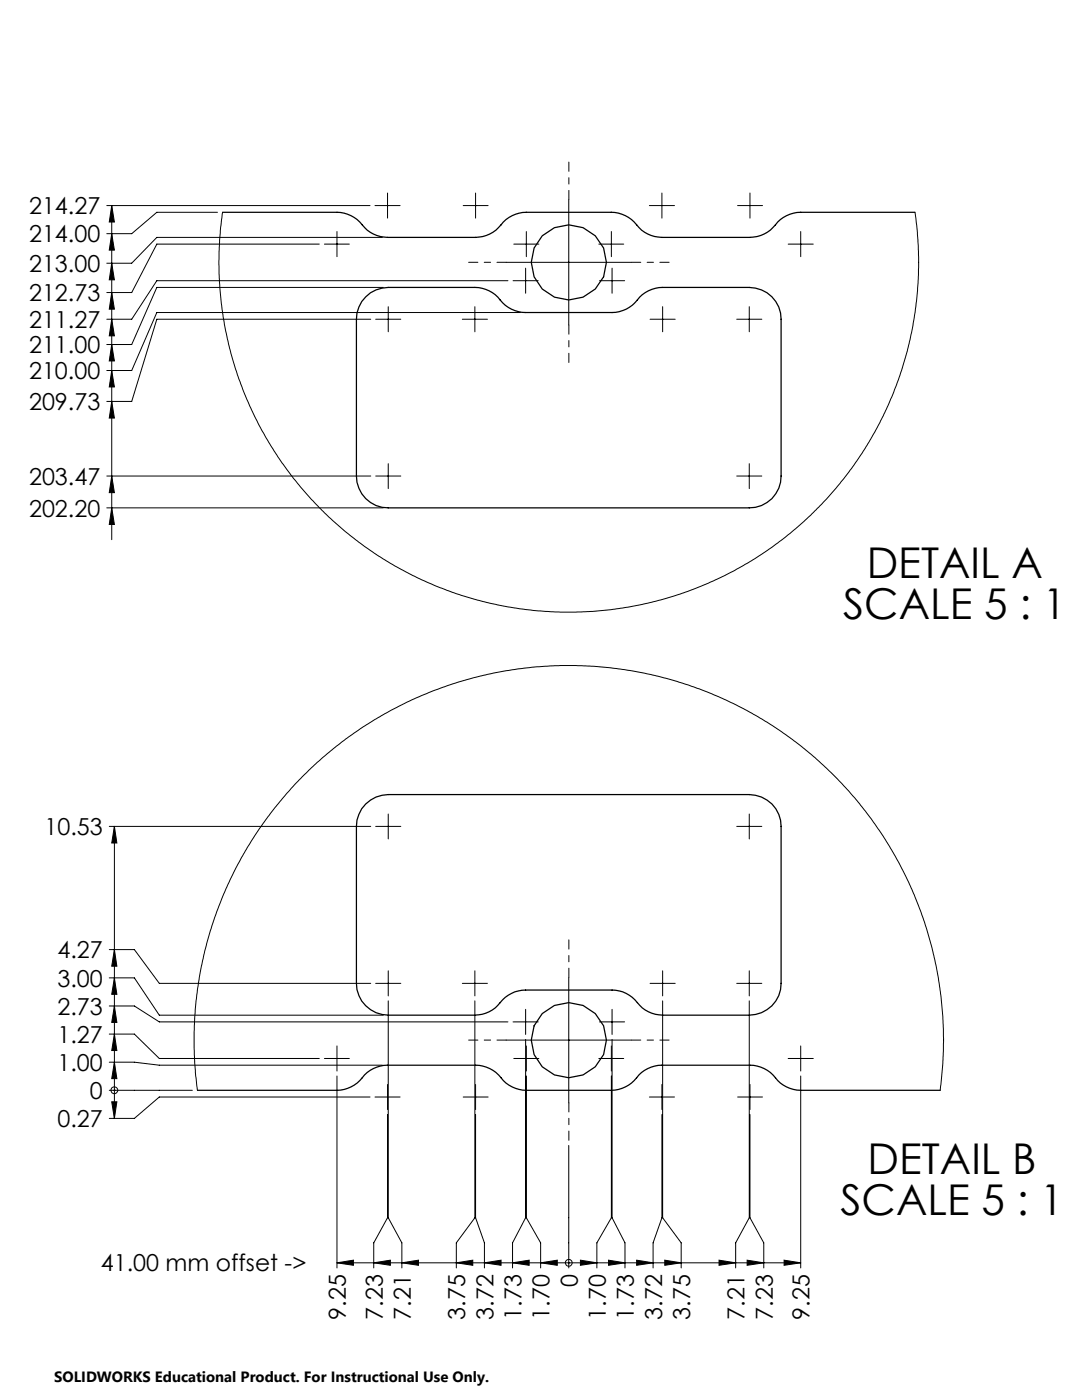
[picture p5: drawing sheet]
<svg xmlns="http://www.w3.org/2000/svg" width="216mm" height="279mm" viewBox="0 0 216 279" stroke-linecap="round" stroke-linejoin="round" font-family="sans-serif">
<g fill="none" stroke="#000" stroke-width=".2">
<path d="M77.3 38.5v5M94.9 38.5v5M113.5 39.9v25M132.1 38.5v5M149.6 38.5v5M21.3 41h52.5M22.3 41v66.7M22.3 58.4l.5 3.3h-1zM22.3 41l.5 3.3h-1zM22.3 52.5l.5 3.3h-1zM22.3 46.6l.5 3.3h-1zM43.4 42.4h-12.1l-5 4.2h-5"/>
<path d="M44.4 42.4l-.4 3.7-.3 4.1 .1 6 .7 7 1.6 7.3 1.3 4.3 1 2.8 1.4 3.5 1.8 3.7 3.9 6.4 4.4 6 4.9 5.2 4.1 3.7 2.1 1.6 5.5 3.9 2.2 1.3 4.7 2.5 3.4 1.5 3.5 1.3 6.8 2 6.6 1.3 3.7 .4 4.5 .3 6.3-.2 3.8-.3 5.5-.9 4.3-1.1 2.9-.8 6.7-2.5 3.3-1.6 3.6-1.9 5.7-3.7 3.6-2.7 2.8-2.4 4.5-4.5 2.7-3.1 2.3-3 3.5-5.3 2.2-3.9 1.3-2.7 1.5-3.4 1.5-4.2 1.1-4 .9-3.6 .7-4.1 .5-4.4 .2-4.5-.1-4.4-.6-6.6M63.7 48.7h-32.4l-5 9.7h-5M64.7 48.7h5M67.2 46.2v5M74.8 41h5M76.3 47.4h-45l-5 5.1h-5M76.5 57.4h-45.2l-5 11.4h-5M92.4 41h5M101 52.4h25M101.4 56h-70.1l-5 7.7h-5M102.4 56h5M102.5 48.7h5"/>
<path d="M104.9 53.5v5M105 46.2v5M119.5 48.7h5M119.6 56h5M122 46.2v5M122.1 53.5v5M129.6 41h5M147.2 41h5M157.3 48.7h5M159.8 46.2v5M22.3 68.8l.5 3.2h-1zM22.3 73.9l.5 3.3h-1z"/>
<path d="M22.3 63.7l.5 3.3h-1zM74 63.7h-42.7l-5 16.4h-5M75 63.7h5M77.5 61.2v5M92.3 63.7h5M94.8 61.2v5M103.9 62.4h-72.6l-5 11.5h-5M129.7 63.7h5M132.2 61.2v5M147 63.7h5M149.5 61.2v5M21.3 95h52.7"/>
<path d="M22.3 95l.5 3.3h-1zM22.3 80.1l.5 3.3h-1zM75 95h5M77.5 92.5v5M147 95h5M149.5 92.5v5M21.3 101.4h55.2M22.3 101.4l.5 3.3h-1zM21.8 164.9h52.2M22.8 164.9v58.3M22.8 164.9l.5 3.3h-1zM75 164.9h5"/>
<path d="M77.5 162.5v4.9M147 164.9h5M149.5 162.5v4.9M21.8 189.5h5l5 6.8h42.2M21.8 195.2h5l5 7.4h44.7M22.8 195.2l.5 3.2h-1zM22.8 189.5l.5 3.3h-1zM75 196.3h5M77.5 193.7v5.1M77.5 199.7v43.3l2.7 5v5M92.3 196.3h5M94.8 193.7v5.1"/>
<path d="M94.8 199.7v43.3l-3.7 5v5M113.5 195.1v25M129.7 196.3h5M132.2 193.7v5.1M132.2 199.7v43.3l3.7 5v5M147 196.3h5M149.5 193.7v5.1M149.5 199.7v43.3l-2.7 5v5M21.8 206.4h5l5 4.8h31.9M21.8 200.8h5l5 3.1h69.6M21.8 217.6h16.6M21.8 212h5l5 .6h44.5"/>
<path d="M22.3 219.9h1l-.5 3.3zM22.8 217.6h.1M22.8 206.4l.5 3.3h-1zM22.8 212l.5 3.3h-1zM22.8 200.8l.5 3.2h-1zM39.4 217.6l-.4-3.6-.3-4.7 .2-7.7 .5-4.2 .8-4.6 1.8-7.1 2.6-7.3 3.6-7.3 2-3.3 2.3-3.5 4.6-5.8 2.6-2.9 3.6-3.4 5.7-4.7 5.8-3.9 6.4-3.5 7.2-2.9 3.3-1.1 4.1-1.2 2.6-.6 5-.8 3.8-.4 4.6-.3 6.6 .2 4.6 .4 5.4 .9 6.7 1.7 4.4 1.5 3.9 1.6 3.6 1.6 4 2.2 3 1.8 4.2 2.9 4.5 3.6 3.1 2.9 3.5 3.7 4.6 5.7 2.4 3.5 2.4 4 2.1 4.1 1.6 3.5 2.4 6.5 1.2 4.1 .8 3.8 .9 5.7 .4 4.3 .1 6.9-.6 7.7M64.7 211.2h5M67.2 208.7v5M67.2 214.7v38.3M73.8 218.9h-42l-5 4.3h-5M74.8 218.9h5M77.3 216.4v5"/>
<path d="M92.4 218.9h5M94.9 216.4v5M101 207.6h25M102.4 203.9h5M102.5 211.2h5M104.9 201.4v5M104.9 207.4v35.6l-2.6 5v5M105 208.7v5M105 214.7v28.3l2.9 5v5M119.5 211.2h5M119.6 203.9h5M122 208.7v5"/>
<path d="M122 214.7v28.3l-2.9 5v5M122.1 201.4v5M122.1 207.4v35.6l2.6 5v5M129.6 218.9h5M132.1 216.4v5M147.2 218.9h5M149.6 216.4v5M157.3 211.2h5M159.8 208.7v5M159.8 214.7v38.3M77.3 222.4v20.6l-2.7 5v5M94.9 222.4v20.6l1.8 5v5"/>
<path d="M113.5 228.6v24.4M132.1 222.4v20.6l-1.8 5v5M149.6 222.4v20.6l2.8 5v5M67.2 252l3.3-.5v1zM67.2 252h92.6M74.6 252l3.3-.5v1zM80.2 252l3.3-.5v1zM91.1 252l3.2-.5v1zM96.7 252l3.3-.5v1zM102.3 252l3.3-.5v1zM107.9 252l3.3-.5v1zM113.5 252h.1"/>
<path d="M115.8 251.5l3.3 .5-3.3 .5zM121.4 251.5l3.3 .5-3.3 .5zM127 251.5l3.3 .5-3.3 .5zM132.6 251.5l3.3 .5-3.3 .5zM143.5 251.5l3.3 .5-3.3 .5zM149.1 251.5l3.3 .5-3.3 .5zM156.5 251.5l3.3 .5-3.3 .5z"/>
<circle cx="22.8" cy="217.6" r=".68"/>
<circle cx="113.5" cy="252" r=".68"/>
</g>
<path d="M113.5 39.8v-7.5M101 52.3h-7.5M126 52.3h7.5M113.5 64.8v7.5M113.5 195.1v-7.5M101 207.6h-7.5M126 207.6h7.5M113.5 220.1v7.5" fill="none" stroke="#000" stroke-width=".2" stroke-dasharray="15.2 1.3 1.3 1.3" stroke-dashoffset="13.4"/>
<g fill="#000">
<path d="M22.3 95l.5 3.3h-1zM22.3 101.4l.5 3.3h-1zM22.3 80.1l.5 3.3h-1zM22.3 58.4l.5 3.3h-1zM22.3 41l.5 3.3h-1zM22.3 52.5l.5 3.3h-1zM22.3 68.8l.5 3.2h-1zM22.3 73.9l.5 3.3h-1zM22.3 63.7l.5 3.3h-1zM22.3 46.6l.5 3.3h-1zM22.3 219.9h1l-.5 3.3zM22.8 206.4l.5 3.3h-1zM22.8 212l.5 3.3h-1zM22.8 195.2l.5 3.2h-1zM22.8 189.5l.5 3.3h-1zM22.8 164.9l.5 3.3h-1zM22.8 200.8l.5 3.2h-1z"/>
<path d="M156.5 251.5l3.3 .5-3.3 .5zM143.5 251.5l3.3 .5-3.3 .5zM149.1 251.5l3.3 .5-3.3 .5zM127 251.5l3.3 .5-3.3 .5zM132.6 251.5l3.3 .5-3.3 .5zM115.8 251.5l3.3 .5-3.3 .5zM121.4 251.5l3.3 .5-3.3 .5zM102.3 252l3.3-.5v1zM107.9 252l3.3-.5v1zM96.7 252l3.3-.5v1zM91.1 252l3.2-.5v1zM80.2 252l3.3-.5v1zM74.6 252l3.3-.5v1zM67.2 252l3.3-.5v1z"/>
</g>
<g fill="none" stroke="#000" stroke-width=".25">
<path d="M44.4 42.4h22.8a6.8 6.8 0 0 1 5.5 3 6.4 6.4 0 0 0 4.6 2h17.6a6.7 6.7 0 0 0 5.5-3.1 6.5 6.5 0 0 1 4.6-1.9h17a6.8 6.8 0 0 1 5.5 3 6.4 6.4 0 0 0 4.6 2h17.5a6.7 6.7 0 0 0 5.6-3.1 6.5 6.5 0 0 1 4.6-1.9h22.8M73 59.2a6.4 6.4 0 0 1 4.5-1.8h17.3a6.7 6.7 0 0 1 5.5 3 6.5 6.5 0 0 0 4.6 2h17.2a6.6 6.6 0 0 0 5.5-3.1 6.5 6.5 0 0 1 4.6-1.9h17.3a6.3 6.3 0 0 1 6.4 6.3v31.3a6.3 6.3 0 0 1-6.4 6.4h-72a6.3 6.3 0 0 1-6.4-6.4v-31.3a6.4 6.4 0 0 1 1.9-4.5zM73 160.4a6.4 6.4 0 0 1 4.5-1.8h72a6.3 6.3 0 0 1 6.4 6.3v31.4a6.3 6.3 0 0 1-6.4 6.3h-17.3a6.7 6.7 0 0 1-5.5-3.1 6.3 6.3 0 0 0-4.6-1.9h-17.2a6.8 6.8 0 0 0-5.6 3 6.4 6.4 0 0 1-4.5 2h-17.3a6.4 6.4 0 0 1-6.4-6.3v-31.4a6.5 6.5 0 0 1 1.9-4.5zM39.4 217.6h27.8a6.7 6.7 0 0 0 5.5-3.1 6.5 6.5 0 0 1 4.6-1.9h17.6a6.7 6.7 0 0 1 5.5 3.1 6.5 6.5 0 0 0 4.6 1.9h17a6.7 6.7 0 0 0 5.5-3.1 6.5 6.5 0 0 1 4.6-1.9h17.5a6.7 6.7 0 0 1 5.6 3.1 6.5 6.5 0 0 0 4.6 1.9h27.8"/>
<circle cx="113.5" cy="52.4" r="7.5"/>
<circle cx="113.5" cy="207.6" r="7.5"/>
</g>
<g font-size="8.5">
<text x="172.9" y="115.3">DETAIL A</text>
<text x="168.2" y="123.5">SCALE 5 : 1</text>
<text x="173.1" y="234.3">DETAIL B</text>
<text x="167.7" y="242.5">SCALE 5 : 1</text>
</g>
<g font-size="4.7">
<text x="5.8" y="42.8">214.27</text>
<text x="5.8" y="48.4">214.00</text>
<text x="5.8" y="54.3">213.00</text>
<text x="5.8" y="60.1">212.73</text>
<text x="5.8" y="65.5">211.27</text>
<text x="5.8" y="70.5">211.00</text>
<text x="5.8" y="75.7">210.00</text>
<text x="5.8" y="81.9">209.73</text>
<text x="5.8" y="96.8">203.47</text>
<text x="5.8" y="103.1">202.20</text>
<text x="8.9" y="166.7">10.53</text>
<text x="11.5" y="191.3">4.27</text>
<text x="11.5" y="196.9">3.00</text>
<text x="11.5" y="202.5">2.73</text>
<text x="11.5" y="208.1">1.27</text>
<text x="11.5" y="213.7">1.00</text>
<text x="17.9" y="219.3">0</text>
<text x="11.5" y="224.9">0.27</text>
<text x="20.1" y="253.7">41.00 mm offset -&gt;</text>
<text x="115.3" y="256.9" transform="rotate(-90 115.3 256.9)">0</text>
<text x="69" y="263.4" transform="rotate(-90 69 263.4)">9.25</text>
<text x="76.4" y="263.4" transform="rotate(-90 76.4 263.4)">7.23</text>
<text x="82" y="263.4" transform="rotate(-90 82 263.4)">7.21</text>
<text x="92.8" y="263.4" transform="rotate(-90 92.8 263.4)">3.75</text>
<text x="98.4" y="263.4" transform="rotate(-90 98.4 263.4)">3.72</text>
<text x="104.1" y="263.4" transform="rotate(-90 104.1 263.4)">1.73</text>
<text x="109.7" y="263.4" transform="rotate(-90 109.7 263.4)">1.70</text>
<text x="120.9" y="263.4" transform="rotate(-90 120.9 263.4)">1.70</text>
<text x="126.5" y="263.4" transform="rotate(-90 126.5 263.4)">1.73</text>
<text x="132.1" y="263.4" transform="rotate(-90 132.1 263.4)">3.72</text>
<text x="137.7" y="263.4" transform="rotate(-90 137.7 263.4)">3.75</text>
<text x="148.6" y="263.4" transform="rotate(-90 148.6 263.4)">7.21</text>
<text x="154.2" y="263.4" transform="rotate(-90 154.2 263.4)">7.23</text>
<text x="161.5" y="263.4" transform="rotate(-90 161.5 263.4)">9.25</text>
</g>
<text font-size="3" x="10.8" y="275.7">SOLIDWORKS Educational Product. For Instructional Use Only.</text>
</svg>
